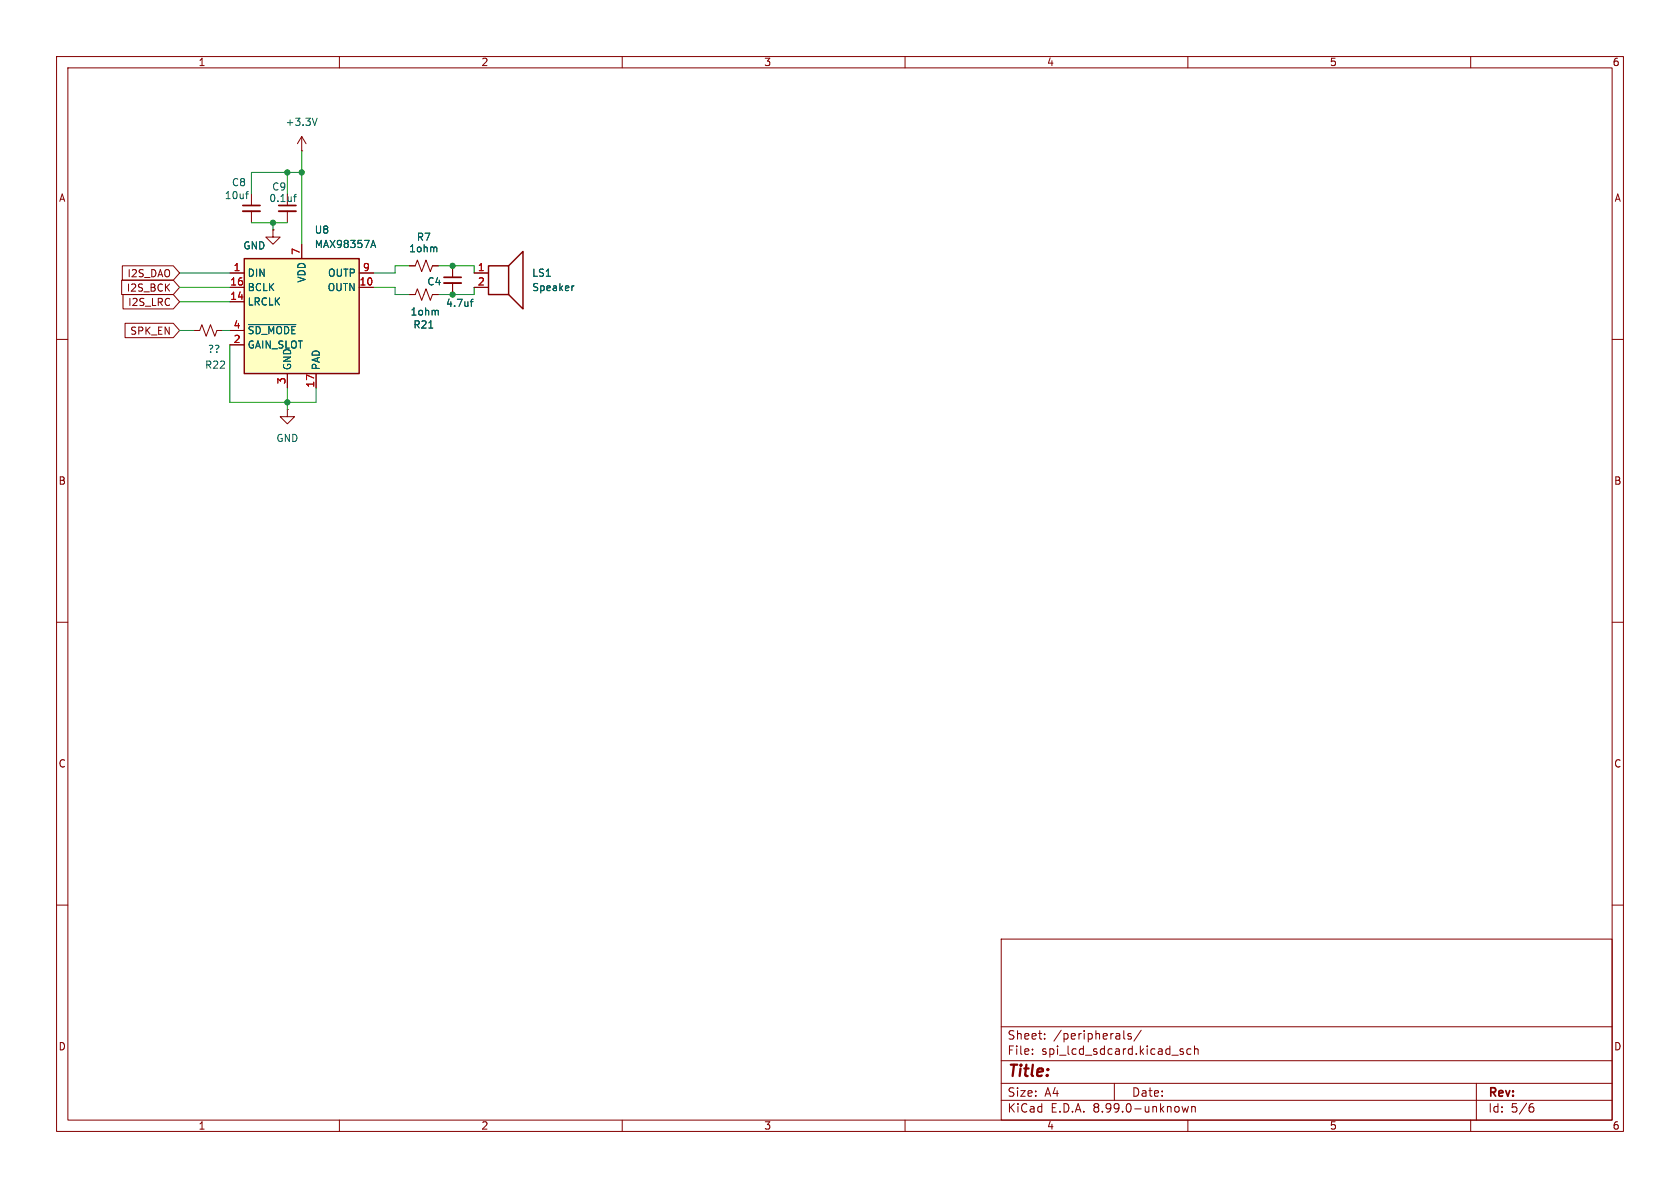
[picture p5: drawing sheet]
<svg xmlns="http://www.w3.org/2000/svg" width="297mm" height="210mm" viewBox="0 0 297 210" stroke-linecap="round" stroke-linejoin="round" font-family="sans-serif">
<g fill="none" stroke="#840000" stroke-width=".18">
<path d="M10 10h277v190h-277zM12 12h273v186h-273zM60 10v2M110 10v2M160 10v2M210 10v2M260 10v2M44.4 34.3v2M44.4 37.3v2.1M50.8 37.3v2.1M53.3 26.7h.1M53.3 24.1l-.7 1.3"/>
<path d="M53.3 24.1l.8 1.3M53.3 24.1v2.6M10 60h2M48.3 40.6v1.3h1.2l-1.2 1.3-1.3-1.3h1.3M48.3 40.6h.1M83.8 48.3h2.6M83.8 50.8h2.6M285 60h2M50.8 72.4v1.3h1.3l-1.3 1.2-1.3-1.2h1.3M50.8 72.4h.1M10 110h2M285 110h2"/>
<path d="M10 160h2M285 160h2M177 166h108v32h-108zM60 198v2M110 198v2M160 198v2M177 194.5h108M177 191.5h108M177 187.5h108M177 181.5h108M182.5 186.3v.1M182.5 185.5v.1"/>
<path d="M184.7 183.6v.1M184.7 182.8v.1M197 191.5v3M198.7 182.2v1.3l.2 .2M200 182.8l-.4-.1-.2 .2 .1 .2 .5 .2v.3h-.6M201.7 182.1l-1.2 2M209 195.6l.2 1 .3-.7 .3 .7 .3-1M209.2 185.5l-.4-.1-.2 .2 .1 .2 .5 .2v.3h-.6M210 198v2M210.5 185.5l-.4-.1-.3 .3v.4l.2 .2h.5M210.7 195.6v1M210.7 195.7l.2-.1 .3 .1 .1 .9"/>
<path d="M211.2 185.5l.2-.1 .3 .1 .1 .9M211.2 184.9v1.5M260 198v2M261 191.5v6.5M270.6 195.7h.3l.3 .3-.1 .5-.5 .1M271 195.1l-.4 .1"/>
</g>
<path d="M42.9 36.3h3.1M49.3 36.3h3" fill="none" stroke="#840000" stroke-width=".3"/>
<path d="M42.9 37.3h3.1M49.3 37.3h3" fill="none" stroke="#840000" stroke-width=".33"/>
<path d="M43.4 34.3h.5M43.9 33.9h-.2M51.9 34.8h.5M52.4 34.4l-.3 .1v1.1M56.1 20.9l-.5 1.3M101.5 50.5l-.3 .2" fill="none" stroke="#006464" stroke-width=".18"/>
<path d="M86.4 47h3.5v5.1h-3.5zM89.9 47l2.6-2.5v10.1l-2.6-2.5" fill="none" stroke="#840000" stroke-width=".25"/>
<path d="M43.2 45.7h20.3v20.3h-20.3z" fill="#ffffc2"/>
<path d="M43.2 45.7h20.3v20.3h-20.3z" fill="none" stroke="#840000" stroke-width=".25"/>
<g fill="none" stroke="#840000" stroke-width=".18">
<path d="M21.5 49.5h9.1l1.1 1.3-1.1 1.3h-9.1zM21.6 47h9l1.1 1.3-1.1 1.2h-9zM21.7 52.1h8.9l1.1 1.2-1.1 1.3h-8.9zM22.1 57.1h8.5l1.1 1.3-1.1 1.3h-8.5zM34.3 58.4h1l.4-1 .7 2 .8-2 .8 2 .4-1h1M40.6 48.3h2.6M40.6 50.8h2.6M40.6 53.3h2.6M40.6 58.4h2.6M48.3 40.6h.1M53.3 43.2v2.5M63.5 48.3h2.5"/>
<path d="M63.5 50.8h2.5M72.4 52.1h1l.4-1 .7 2 .8-2 .8 2 .4-1h1M72.4 47h1l.4-1 .7 2 .8-2 .8 2 .4-1h1M80 47v2M80 50v2.1M83.8 48.3h2.6M83.8 50.8h2.6M40.6 61h2.6M50.8 66v2.6M55.9 66v2.6"/>
</g>
<path d="M43.9 57.4h8.4M65.7 43.4h.6M66 42.5l.4 1.3M75.8 58h.7M77 43.7l.2 .2v.6M77.3 54.9l.2 .1v.7M83.1 53.3h.5M83.6 52.9l-.3 .2v1.1M101.5 50.5l-.3 .2" fill="none" stroke="#006464" stroke-width=".18"/>
<path d="M78.5 49h3" fill="none" stroke="#840000" stroke-width=".3"/>
<path d="M78.5 50h3" fill="none" stroke="#840000" stroke-width=".33"/>
<g fill="none" stroke="#009600" stroke-width=".18">
<path d="M44.4 39.4h6.4M48.3 39.4v1.2M50.8 30.5v3.8M53.3 30.5h-8.9v3.8M53.3 26.7v16.5M31.7 53.3h8.9M31.7 58.4h2.6M31.7 48.3h8.9M31.7 50.8h8.9M39.4 58.4h1.2M66 50.8h3.8v1.3h2.6M72.4 47h-2.6v1.3h-3.8"/>
<path d="M77.5 47h6.3v1.3M83.8 50.8v1.3h-6.3M40.6 61v10.1h15.3v-2.5M50.8 68.6v3.8"/>
</g>
<g fill="#009600" stroke="#009600" stroke-width=".18">
<circle cx="80" cy="52.1" r=".46"/>
<circle cx="80" cy="47" r=".46"/>
<circle cx="50.8" cy="71.1" r=".46"/>
<circle cx="53.3" cy="30.5" r=".46"/>
<circle cx="50.8" cy="30.5" r=".46"/>
<circle cx="48.3" cy="39.4" r=".46"/>
</g>
<text font-size="2.8" fill="#840000" x="178" y="190.9">Title:</text>
<g font-size="2.1" fill="#840000">
<text x="178" y="184">Sheet:</text>
<text x="186.2" y="184">/peripherals/</text>
<text x="178" y="186.7">File:</text>
<text x="184.1" y="186.7">spi_lcd_sdcard.kicad_sch</text>
<text x="178" y="196.9">KiCad</text>
<text x="178" y="194.1">Size:</text>
<text x="184.7" y="194.1">A4</text>
<text x="185.7" y="196.9">E.D.A.</text>
<text x="193.3" y="196.9">8.99.0-unknown</text>
<text x="200" y="194.1">Date:</text>
<text x="263" y="194.3">Rev:</text>
<text x="263" y="196.9">Id:</text>
<text x="267.1" y="196.9">5/6</text>
</g>
<g font-size="1.8" fill="#840000">
<text x="35" y="11.9">1</text>
<text x="85" y="11.9">2</text>
<text x="135" y="11.9">3</text>
<text x="185" y="11.9">4</text>
<text x="235" y="11.9">5</text>
<text x="285" y="11.9">6</text>
<text x="10.3" y="35.9">A</text>
<text x="285.3" y="35.9">A</text>
<text x="22.3" y="51.8">I2S_BCK</text>
<text x="22.4" y="49.2">I2S_DAO</text>
<text x="22.6" y="54.3">I2S_LRC</text>
<text x="22.9" y="59.4">SPK_EN</text>
<text x="10.3" y="85.9">B</text>
<text x="285.3" y="85.9">B</text>
<text x="10.3" y="135.9">C</text>
<text x="285.3" y="135.9">C</text>
<text x="10.3" y="185.9">D</text>
<text x="285.3" y="185.9">D</text>
<text x="35" y="199.9">1</text>
<text x="85" y="199.9">2</text>
<text x="135" y="199.9">3</text>
<text x="185" y="199.9">4</text>
<text x="235" y="199.9">5</text>
<text x="285" y="199.9">6</text>
</g>
<g font-size="1.8" fill="#006464">
<text x="50.4" y="22.5">+3.3V</text>
<text x="39.6" y="35.4">10uf</text>
<text x="40.9" y="33.1">C8</text>
<text x="47.5" y="35.9">0.1uf</text>
<text x="48" y="33.9">C9</text>
<text x="55.5" y="41.5">U8</text>
<text x="42.9" y="44.3">GND</text>
<text x="55.5" y="44">MAX98357A</text>
<text x="72.2" y="44.8">1ohm</text>
<text x="73.6" y="42.8">R7</text>
<text x="43.7" y="49.1">DIN</text>
<text x="43.7" y="51.7">BCLK</text>
<text x="54.2" y="50.1" transform="rotate(-90 54.2 50.1)">VDD</text>
<text x="57.8" y="51.7">OUTN</text>
<text x="57.9" y="49.1">OUTP</text>
<text x="75.4" y="50.6">C4</text>
<text x="94" y="49.1">LS1</text>
<text x="94" y="51.7">Speaker</text>
<text x="43.7" y="54.2">LRCLK</text>
<text x="43.7" y="59.3">~{SD_MODE}</text>
<text x="72.5" y="56">1ohm</text>
<text x="73" y="58.3">R21</text>
<text x="78.7" y="54.5">4.7uf</text>
<text x="36.2" y="65.4">R22</text>
<text x="36.7" y="62.6">??</text>
<text x="43.7" y="61.8">GAIN_SLOT</text>
<text x="51.7" y="65.5" transform="rotate(-90 51.7 65.5)">GND</text>
<text x="56.7" y="65.5" transform="rotate(-90 56.7 65.5)">PAD</text>
<text x="48.8" y="78.3">GND</text>
</g>
<g font-size="1.8" fill="#a90000">
<text x="53.1" y="45.2" transform="rotate(-90 53.1 45.2)">7</text>
<text x="40.6" y="53.1">14</text>
<text x="40.6" y="50.5">16</text>
<text x="41.2" y="48">1</text>
<text x="63.5" y="50.5">10</text>
<text x="64.1" y="48">9</text>
<text x="84.4" y="48">1</text>
<text x="84.4" y="50.5">2</text>
<text x="41.2" y="58.2">4</text>
<text x="41.2" y="60.7">2</text>
<text x="50.5" y="68" transform="rotate(-90 50.5 68)">3</text>
<text x="55.6" y="68.6" transform="rotate(-90 55.6 68.6)">17</text>
</g>
</svg>
